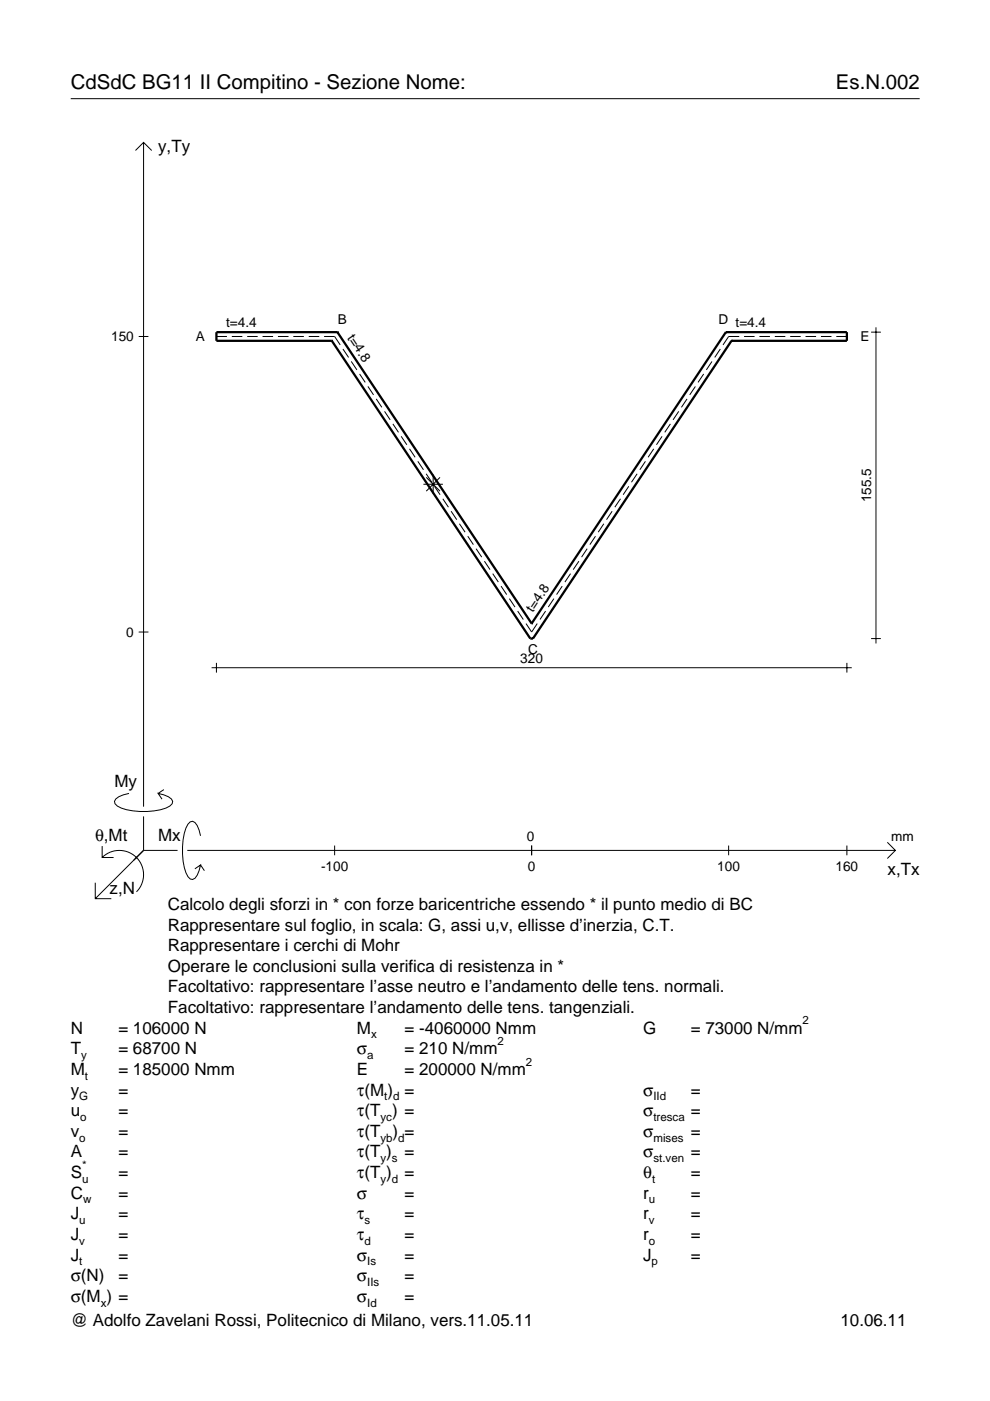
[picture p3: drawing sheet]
<svg xmlns="http://www.w3.org/2000/svg" width="210mm" height="297mm" viewBox="0 0 210 297" stroke-linecap="round" stroke-linejoin="round" font-family="sans-serif">
<g fill="none" stroke="#000" stroke-width=".21">
<path d="M15 20.9h180M28.7 31.9l1.7-1.7 1.8 1.7M30.4 30.2v140.8M29.4 71.3h2.1M45.9 71.3h2.2M49.1 71.3h2.3M52.4 71.3h2.2M55.7 71.3h2.2M58.9 71.3h2.3M62.2 71.3h2.2M65.5 71.3h2.2M68.7 71.3h2.2l1.2 1.8"/>
<path d="M72.7 74l1.2 1.8M74.5 76.6l1.2 1.8M76.2 79.3l1.2 1.8M149.2 79.3l-1.2 1.8M151 76.6l-1.2 1.8M152.7 74l-1.2 1.8M156.7 71.3h-2.2l-1.2 1.8M157.8 71.3h2.2M161 71.3h2.2M164.3 71.3h2.2M167.5 71.3h2.3M170.8 71.3h2.2"/>
<path d="M174.1 71.3h2.2M177.3 71.3h2.3M184.7 70.4h2.1M185.7 69.4v67M78 81.9l1.2 1.8M79.8 84.6l1.2 1.8M81.5 87.2l1.2 1.8M83.3 89.9l1.2 1.8M85.1 92.5l1.2 1.8M86.8 95.2l1.2 1.8M88.6 97.8l1.2 1.8M136.8 97.8l-1.1 1.8"/>
<path d="M138.6 95.2l-1.2 1.8M140.4 92.5l-1.2 1.8M142.1 89.9l-1.2 1.8M143.9 87.2l-1.2 1.8M145.7 84.6l-1.2 1.8M147.4 81.9l-1.2 1.8M89.8 102.7h4.1M90.4 100.5l1.1 1.7M90.4 101.2l2.9 2.9M91.8 100.6v4.1M92.1 103.1l1.2 1.8M93.3 101.2l-2.9 2.9"/>
<path d="M93.9 105.8l1.2 1.7M95.6 108.4l1.2 1.8M97.4 111l1.2 1.8M99.2 113.7l1.2 1.8M100.9 116.3l1.2 1.8M102.7 119l1.2 1.8M122.7 119l-1.2 1.8M124.5 116.3l-1.2 1.8M126.3 113.7l-1.2 1.8M128 111l-1.2 1.8M129.8 108.4l-1.2 1.8M131.6 105.8l-1.2 1.7"/>
<path d="M133.3 103.1l-1.2 1.8M135.1 100.5l-1.2 1.7M29.4 134h2.1M104.5 121.6l1.2 1.8M106.2 124.3l1.2 1.8M108 126.9l1.2 1.8M109.8 129.6l1.2 1.8M111.5 132.2l1.2 1.8 1.2-1.8M115.7 129.6l-1.2 1.8M117.4 126.9l-1.2 1.8M119.2 124.3l-1.2 1.8M121 121.6l-1.2 1.8"/>
<path d="M184.7 135.4h2.1M44.9 141.6h135.7M45.9 140.5v2.1M179.6 140.5v2.1M21.7 179.4v2.4h2.4M27.3 168.2a3.6 3.6 0 0 0-3 1.7l.1 .5a5.6 5.6 0 0 0 3.8 1.5 13.4 13.4 0 0 0 7.8-1l.5-.5 .1-.5a3.6 3.6 0 0 0-3.1-1.7l.8 1.2M30.4 173.1v7.2M34.7 167.4l-1.2 .8M42.5 177.2a3.6 3.6 0 0 0-1.7-3.1l-.5 .2a5.7 5.7 0 0 0-1.5 3.7 13.3 13.3 0 0 0 1 7.9l.5 .5 .5 .1a3.6 3.6 0 0 0 1.7-3.1l-1.2 .8M70.9 179.3v2M112.7 179.3v2M154.5 179.3v2"/>
<path d="M179.6 179.3v2M188.1 178.6l1.7 1.7-1.7 1.7M20.2 187.2v3.3h3.4M21.7 181.8a5.1 5.1 0 0 1 7.2 0 5.1 5.1 0 0 1 0 7.3M30.4 180.3l-10.2 10.2M30.4 180.3h7.2M39.7 180.3h150.1M42.5 183.4l.8 1.2"/>
</g>
<path d="M70.4 72.3h.1M70.4 72.3l42 63.1h.6l42.1-63.1M71.5 70.4h.1M71.5 70.4h-25.6v1.9h24.5M71.5 70.4l41.2 61.8M153.9 70.4h.1M153.9 70.4h25.7v1.9h-24.5M153.9 70.4l-41.2 61.8M155.1 72.3h.1M112.7 132.2h.1" fill="none" stroke="#000" stroke-width=".48"/>
<g font-size="4.3">
<text x="15" y="18.9">CdSdC BG11 II Compitino - Sezione Nome:</text>
<text x="177.2" y="18.9">Es.N.002</text>
</g>
<g font-size="3.6">
<text x="33.5" y="32.3">y,Ty</text>
<text x="24.3" y="166.9">My</text>
<text x="20.1" y="178.2">θ,Mt</text>
<text x="33.5" y="178.2">Mx</text>
<text x="188.2" y="185.5">x,Tx</text>
<text x="23.2" y="189.6">z,N</text>
<text x="35.6" y="192.9">Calcolo degli sforzi in * con forze baricentriche essendo * il punto medio di BC</text>
<text x="35.6" y="197.3">Rappresentare sul foglio, in scala: G, assi u,v, ellisse d’inerzia, C.T.</text>
<text x="35.6" y="201.7">Rappresentare i cerchi di Mohr</text>
<text x="35.6" y="206">Operare le conclusioni sulla verifica di resistenza in *</text>
<text x="35.6" y="210.4">Facoltativo: rappresentare l’asse neutro e l’andamento delle tens. normali.</text>
<text x="35.6" y="214.8">Facoltativo: rappresentare l’andamento delle tens. tangenziali.</text>
<text x="15" y="219.2">N</text>
<text x="25.1" y="219.2">= 106000 N</text>
<text x="75.7" y="219.2">M</text>
<text x="85.8" y="219.2">= -4060000 Nmm</text>
<text x="136.4" y="219.2">G</text>
<text x="146.5" y="219.2">= 73000 N/mm</text>
<text x="15" y="227.9">M</text>
<text x="15" y="223.5">T</text>
<text x="25.1" y="227.9">= 185000 Nmm</text>
<text x="25.1" y="223.5">= 68700 N</text>
<text x="75.7" y="223.5">σ</text>
<text x="75.7" y="227.9">E</text>
<text x="85.8" y="223.5">= 210 N/mm</text>
<text x="85.8" y="227.9">= 200000 N/mm</text>
<text x="15" y="232.3">y</text>
<text x="25.1" y="232.3">=</text>
<text x="75.7" y="232.3">τ(M ) =</text>
<text x="136.4" y="232.3">σ</text>
<text x="146.5" y="232.3">=</text>
<text x="15" y="236.7">u</text>
<text x="25.1" y="236.7">=</text>
<text x="75.7" y="236.7">τ(T ) =</text>
<text x="136.4" y="236.7">σ</text>
<text x="146.5" y="236.7">=</text>
<text x="15" y="245.4">A</text>
<text x="15" y="241">v</text>
<text x="25.1" y="241">=</text>
<text x="25.1" y="245.4">=</text>
<text x="75.7" y="245.4">τ(T )</text>
<text x="75.7" y="241">τ(T</text>
<text x="83.3" y="241">) =</text>
<text x="85.8" y="245.4">=</text>
<text x="136.4" y="241">σ</text>
<text x="136.4" y="245.4">σ</text>
<text x="146.5" y="241">=</text>
<text x="146.5" y="245.4">=</text>
<text x="15" y="249.8">S</text>
<text x="25.1" y="249.8">=</text>
<text x="75.7" y="249.8">τ(T )</text>
<text x="85.8" y="249.8">=</text>
<text x="136.4" y="249.8">θ</text>
<text x="146.5" y="249.8">=</text>
<text x="15" y="254.2">C</text>
<text x="25.1" y="254.2">=</text>
<text x="75.7" y="254.2">σ</text>
<text x="85.8" y="254.2">=</text>
<text x="136.4" y="254.2">r</text>
<text x="146.5" y="254.2">=</text>
<text x="15" y="262.9">J</text>
<text x="15" y="258.5">J</text>
<text x="25.1" y="262.9">=</text>
<text x="25.1" y="258.5">=</text>
<text x="75.7" y="262.9">τ</text>
<text x="75.7" y="258.5">τ</text>
<text x="85.8" y="262.9">=</text>
<text x="85.8" y="258.5">=</text>
<text x="136.4" y="262.9">r</text>
<text x="136.4" y="258.5">r</text>
<text x="146.5" y="262.9">=</text>
<text x="146.5" y="258.5">=</text>
<text x="15" y="267.3">J</text>
<text x="25.1" y="267.3">=</text>
<text x="75.7" y="267.3">σ</text>
<text x="85.8" y="267.3">=</text>
<text x="136.4" y="267.3">J</text>
<text x="146.5" y="267.3">=</text>
<text x="15" y="271.7">σ(N)</text>
<text x="25.1" y="271.7">=</text>
<text x="75.7" y="271.7">σ</text>
<text x="85.8" y="271.7">=</text>
<text x="15" y="281.2">@ Adolfo Zavelani Rossi, Politecnico di Milano, vers.11.05.11</text>
<text x="15" y="276">σ(M ) =</text>
<text x="75.7" y="276">σ</text>
<text x="85.8" y="276">=</text>
<text x="178.2" y="281.2">10.06.11</text>
</g>
<g font-size="2.9">
<text x="47.9" y="69.4">t=4.4</text>
<text x="71.6" y="68.8">B</text>
<text x="73.5" y="71.6" transform="rotate(56 73.5 71.6)">t=4.8</text>
<text x="152.3" y="68.8">D t=4.4</text>
<text x="23.6" y="72.3">150</text>
<text x="41.5" y="72.2">A</text>
<text x="182.4" y="72.2">E</text>
<text x="184.7" y="106.5" transform="rotate(-90 184.7 106.5)">155.5</text>
<text x="113" y="129.9" transform="rotate(-56 113 129.9)">t=4.8</text>
<text x="26.8" y="135">0</text>
<text x="110.3" y="140.5">320</text>
<text x="112" y="138.6">C</text>
<text x="111.7" y="178.2">0</text>
<text x="189" y="178.2">mm</text>
<text x="68.1" y="184.7">-100</text>
<text x="111.9" y="184.7">0</text>
<text x="152.1" y="184.7">100</text>
<text x="177.2" y="184.7">160</text>
</g>
<g font-size="2.4">
<text x="78.7" y="220.2">x</text>
<text x="105.5" y="221.5">2</text>
<text x="170.2" y="217.2">2</text>
<text x="17.2" y="224.5">y</text>
<text x="77.9" y="224.5">a</text>
<text x="111.5" y="225.9">2</text>
<text x="16.8" y="233.3">G</text>
<text x="18" y="228.9">t</text>
<text x="81.5" y="233.3">t d</text>
<text x="138.5" y="233.3">IId</text>
<text x="17" y="237.7">o</text>
<text x="80.7" y="237.7">yc</text>
<text x="138.5" y="237.7">tresca</text>
<text x="16.8" y="242">o</text>
<text x="80.7" y="242">yb d</text>
<text x="138.5" y="242">mises</text>
<text x="17.4" y="250.8">u</text>
<text x="17.4" y="247.8">*</text>
<text x="80.7" y="250.8">y d</text>
<text x="80.7" y="246.4">y s</text>
<text x="138.2" y="250.8">t</text>
<text x="138.5" y="246.4">st.ven</text>
<text x="17.6" y="255.2">w</text>
<text x="137.6" y="255.2">u</text>
<text x="16.8" y="263.9">v</text>
<text x="16.8" y="259.5">u</text>
<text x="77.3" y="263.9">d</text>
<text x="77.3" y="259.5">s</text>
<text x="137.6" y="263.9">o</text>
<text x="137.6" y="259.5">v</text>
<text x="16.8" y="268.3">t</text>
<text x="77.9" y="268.3">Is</text>
<text x="138.2" y="268.3">p</text>
<text x="77.9" y="272.7">IIs</text>
<text x="21.4" y="277">x</text>
<text x="77.9" y="277">Id</text>
</g>
</svg>
